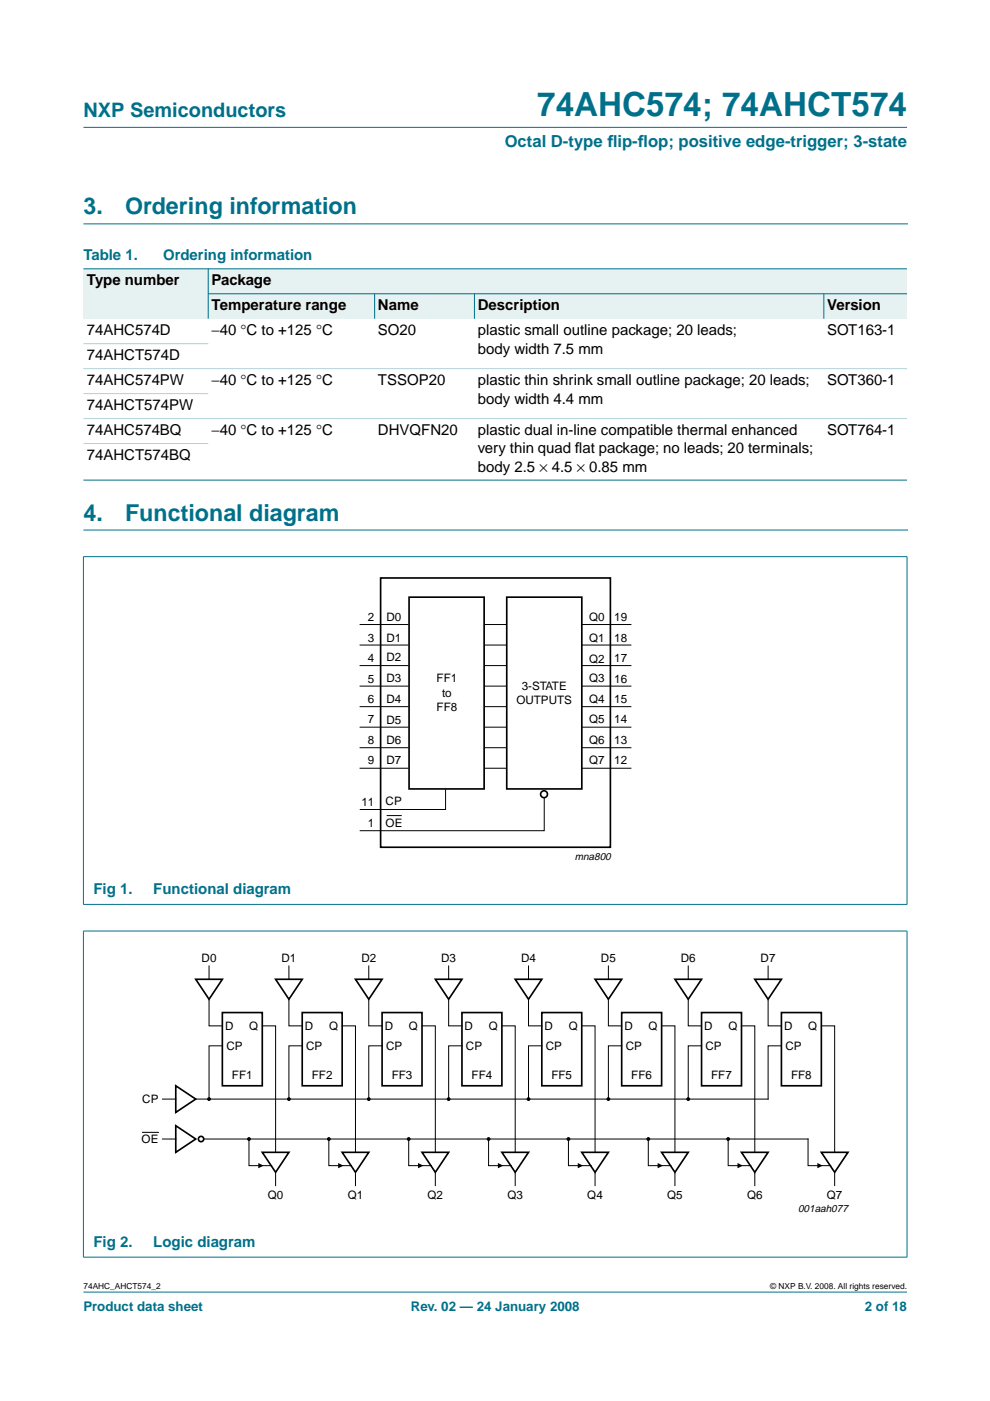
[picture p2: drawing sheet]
<svg xmlns="http://www.w3.org/2000/svg" width="210mm" height="297mm" viewBox="0 0 210 297" stroke-linecap="round" stroke-linejoin="round" font-family="sans-serif">
<g fill="#00708a" stroke="#00708a" stroke-width=".21">
<path d="M17.7 273.9h174.6z"/>
<path d="M17.7 27h174.6z"/>
</g>
<path d="M17.7 47.5h174.7M17.7 112.4h174.7" fill="none" stroke="#00708a" stroke-width=".21"/>
<g fill="#e6f2f2">
<path d="M17.7 57h26.4v10.6h-26.4z" fill-rule="evenodd"/>
<path d="M44.1 57h148.2v5.3h-148.2z" fill-rule="evenodd"/>
<path d="M44.1 62.3h35.3v5.3h-35.3z" fill-rule="evenodd"/>
<path d="M79.4 62.3h21.2v5.3h-21.2z" fill-rule="evenodd"/>
<path d="M100.6 62.3h74.1v5.3h-74.1z" fill-rule="evenodd"/>
<path d="M174.7 62.3h17.6v5.3h-17.6z" fill-rule="evenodd"/>
</g>
<g fill="#00708a" stroke="#00708a" stroke-width=".21">
<path d="M44.1 56.9v10.7z"/>
<path d="M79.4 62.2v5.4z"/>
<path d="M100.6 62.2v5.4z"/>
<path d="M174.7 62.2v5.4z"/>
<path d="M17.7 57h174.6z"/>
<path d="M44.1 62.3h148.2z"/>
<path d="M17.7 101.8h174.6z"/>
<path d="M17.7 118.1v73.6z"/>
<path d="M192.3 118.1v73.6z"/>
<path d="M17.6 118h174.8z"/>
<path d="M17.6 191.8h174.8z"/>
<path d="M17.7 197.4v69.1z"/>
<path d="M192.3 197.4v69.1z"/>
<path d="M17.6 197.4h174.8z"/>
<path d="M17.6 266.5h174.8z"/>
</g>
<g fill="#b3d4db" stroke="#b3d4db" stroke-width=".21">
<path d="M17.7 72.9h26.4z"/>
<path d="M17.7 78.2h174.6z"/>
<path d="M17.7 83.4h26.4z"/>
<path d="M17.7 88.7h174.6z"/>
<path d="M17.7 94h26.4z"/>
</g>
<g fill="none" stroke="#000" stroke-width=".35">
<path d="M80.7 122.5h48.7v57.1h-48.7zM86.7 126.6h15.9v40.7h-15.9zM107.4 126.6h16v40.7h-16zM41.5 207.6h5.6l-2.8 4.3zM47.1 214.7h8.5v15.5h-8.5zM58.4 207.6h5.7l-2.8 4.3zM64.1 214.7h8.4v15.5h-8.4zM75.4 207.6h5.6l-2.8 4.3zM81 214.7h8.5v15.5h-8.5zM92.3 207.6h5.6l-2.8 4.3zM97.9 214.7h8.5v15.5h-8.5zM109.2 207.6h5.7l-2.8 4.3z"/>
<path d="M114.9 214.7h8.4v15.5h-8.4zM126.2 207.6h5.6l-2.8 4.3zM131.8 214.7h8.5v15.5h-8.5zM143.1 207.6h5.6l-2.8 4.3zM148.7 214.7h8.5v15.5h-8.5zM160 207.6h5.7l-2.8 4.3zM165.7 214.7h8.4v15.5h-8.4zM37.3 238.7l4.2 2.8-4.2 2.8zM37.3 230.2l4.2 2.8-4.2 2.8zM55.6 244.3h5.7l-2.9 4.2zM72.5 244.3h5.7l-2.8 4.2zM89.5 244.3h5.6l-2.8 4.2z"/>
<path d="M106.4 244.3h5.7l-2.9 4.2zM123.3 244.3h5.7l-2.8 4.2zM140.3 244.3h5.6l-2.8 4.2zM157.2 244.3h5.7l-2.9 4.2zM174.1 244.3h5.7l-2.8 4.2z"/>
<circle cx="115.3" cy="168.4" r=".73"/>
<circle cx="42.6" cy="241.5" r=".56"/>
</g>
<g fill="none" stroke="#000" stroke-width=".21">
<path d="M76.2 132.4h10.4M76.2 136.8h10.4M102.7 132.4h4.7M102.7 136.8h4.7M123.3 132.4h10.6M123.3 136.8h10.6M76.2 141.1h10.4M76.2 145.5h10.4M76.2 149.8h10.4M76.2 154.2h10.4M76.2 158.5h10.4M102.7 141.1h4.7"/>
<path d="M102.7 145.5h4.7M102.7 149.8h4.7M102.7 154.2h4.7M102.7 158.5h4.7M123.3 141.1h10.6M123.3 145.5h10.6M123.3 149.8h10.6M123.3 154.2h10.6M123.3 158.5h10.6M76.2 162.9h10.4M82 172.9h3.2M94.5 167.4v4.2h-18.2"/>
<path d="M102.7 162.9h4.7M115.4 169.1v7h-39.1M123.3 162.9h10.6M44.3 211.9v5.6h2.8M44.3 204.8v2.8M55.6 217.5h2.8v26.8M61.3 211.9v5.6h2.8M61.3 204.8v2.8M72.5 217.5h2.9v26.8M78.2 211.9v5.6h2.8M78.2 204.8v2.8M89.5 217.5h2.8v26.8"/>
<path d="M95.1 211.9v5.6h2.8M95.1 204.8v2.8M106.4 217.5h2.8v26.8M112.1 211.9v5.6h2.8M112.1 204.8v2.8M123.3 217.5h2.9v26.8M129 211.9v5.6h2.8M129 204.8v2.8M140.3 217.5h2.8v26.8M145.9 211.9v5.6h2.8M145.9 204.8v2.8M157.2 217.5h2.8v26.8"/>
<path d="M162.9 211.9v5.6h2.8M162.9 204.8v2.8M174.1 217.5h2.9v26.8M34.4 233h2.9M47.1 221.7h-2.8v11.3M64.1 221.7h-2.8v11.3M81 221.7h-2.8v11.3M97.9 221.7h-2.8v11.3M114.9 221.7h-2.8v11.3M131.8 221.7h-2.8v11.3M148.7 221.7h-2.8v11.3M165.7 221.7h-2.8v11.3h-121.4"/>
<path d="M30.2 240.1h3.4M34.4 241.5h2.9M43.2 241.5h128.1v5.6h4.8M52.8 241.5v5.6h4.8M58.4 248.5v2.9M69.7 241.5v5.6h4.8M75.4 248.5v2.9M86.7 241.5v5.6h4.8M92.3 248.5v2.9M103.6 241.5v5.6h4.8M109.2 248.5v2.9M120.5 241.5v5.6h4.8"/>
<path d="M126.2 248.5v2.9M137.5 241.5v5.6h4.8M143.1 248.5v2.9M154.4 241.5v5.6h4.8M160 248.5v2.9M177 248.5v2.9"/>
</g>
<path d="M54.8 246.6l1.1 .5-1.1 .6zM71.7 246.6l1.1 .5-1.1 .6zM88.6 246.6l1.2 .5-1.2 .6zM105.6 246.6l1.1 .5-1.1 .6zM122.5 246.6l1.1 .5-1.1 .6zM139.4 246.6l1.2 .5-1.2 .6zM156.4 246.6l1.1 .5-1.1 .6zM173.3 246.6l1.1 .5-1.1 .6z" fill="#000"/>
<g fill="#000" stroke="#000" stroke-width=".25">
<circle cx="44.3" cy="233" r=".28"/>
<circle cx="61.3" cy="233" r=".28"/>
<circle cx="78.2" cy="233" r=".28"/>
<circle cx="95.1" cy="233" r=".28"/>
<circle cx="112.1" cy="233" r=".28"/>
<circle cx="129" cy="233" r=".28"/>
<circle cx="145.9" cy="233" r=".28"/>
<circle cx="52.8" cy="241.5" r=".28"/>
<circle cx="69.7" cy="241.5" r=".28"/>
<circle cx="86.7" cy="241.5" r=".28"/>
<circle cx="103.6" cy="241.5" r=".28"/>
<circle cx="120.5" cy="241.5" r=".28"/>
<circle cx="137.5" cy="241.5" r=".28"/>
<circle cx="154.4" cy="241.5" r=".28"/>
</g>
<text font-size="7.1" fill="#00708a" x="113.9" y="24.7">74AHC574; 74AHCT574</text>
<g font-size="4.9" fill="#00708a">
<text x="17.7" y="45.5">3.</text>
<text x="26.5" y="45.5">Ordering information</text>
<text x="17.7" y="110.4">4.</text>
<text x="26.5" y="110.4">Functional diagram</text>
</g>
<text font-size="4.2" fill="#00708a" x="17.7" y="24.9">NXP Semiconductors</text>
<g font-size="3.5" fill="#00708a">
<text x="107" y="31.1">Octal D-type f</text>
<text x="128.8" y="31.1">lip-f</text>
<text x="135.2" y="31.1">lop; positive edge-trigger; 3-state</text>
</g>
<g font-size="3.2" fill="#00708a">
<text x="17.7" y="55.2">Table 1.</text>
<text x="34.6" y="55.2">Ordering information</text>
<text x="19.8" y="189.6">Fig 1.</text>
<text x="32.5" y="189.6">Functional diagram</text>
<text x="19.8" y="264.4">Fig 2.</text>
<text x="32.5" y="264.4">Logic diagram</text>
</g>
<g font-size="3.2">
<text x="18.4" y="60.5">Type number</text>
<text x="44.9" y="60.5">Package</text>
<text x="44.9" y="65.8">Temperature range</text>
<text x="80.1" y="65.8">Name</text>
<text x="101.3" y="65.8">Description</text>
<text x="175.4" y="65.8">Version</text>
<text x="18.4" y="71.1">74AHC574D</text>
<text x="44.9" y="71.1">−40 °C to +125 °C</text>
<text x="80.1" y="71.1">SO20</text>
<text x="101.3" y="71.1">plastic small outline package; 20 leads;</text>
<text x="175.4" y="71.1">SOT163-1</text>
<text x="18.4" y="76.4">74AHCT574D</text>
<text x="101.3" y="75">body width 7.5 mm</text>
<text x="18.4" y="81.7">74AHC574PW</text>
<text x="44.9" y="81.7">−40 °C to +125 °C</text>
<text x="80.1" y="81.7">TSSOP20</text>
<text x="101.3" y="81.7">plastic thin shrink small outline package; 20 leads;</text>
<text x="175.4" y="81.7">SOT360-1</text>
<text x="18.4" y="87">74AHCT574PW</text>
<text x="101.3" y="85.6">body width 4.4 mm</text>
<text x="18.4" y="92.3">74AHC574BQ</text>
<text x="44.9" y="92.3">−40 °C to +125 °C</text>
<text x="80.1" y="92.3">DHVQFN20</text>
<text x="101.3" y="92.3">plastic dual in-line compatible thermal enhanced</text>
<text x="175.4" y="92.3">SOT764-1</text>
<text x="18.4" y="97.6">74AHCT574BQ</text>
<text x="101.3" y="96.2">very thin quad f</text>
<text x="101.3" y="100">body 2.5 × 4.5 × 0.85 mm</text>
<text x="121.9" y="96.2">lat package; no leads; 20 terminals;</text>
</g>
<g font-size="2.8" fill="#00708a">
<text x="17.7" y="278">Product data sheet</text>
<text x="87.1" y="278">Rev. 02 — 24 January 2008</text>
<text x="183.4" y="278">2 of 18</text>
</g>
<g font-size="2.5">
<text x="78" y="131.8">2</text>
<text x="81.9" y="131.6">D0</text>
<text x="124.9" y="131.7">Q0</text>
<text x="130.2" y="131.8">19</text>
<text x="78" y="136.1">3</text>
<text x="81.9" y="136.1">D1</text>
<text x="124.9" y="136.1">Q1</text>
<text x="130.2" y="136.1">18</text>
<text x="78" y="140.4">4</text>
<text x="81.9" y="140.2">D2</text>
<text x="124.9" y="140.5">Q2</text>
<text x="130.2" y="140.4">17</text>
<text x="78" y="149.1">6</text>
<text x="78" y="144.7">5</text>
<text x="81.9" y="144.6">D3</text>
<text x="81.9" y="149">D4</text>
<text x="92.6" y="144.7">FF1</text>
<text x="93.7" y="147.7">to</text>
<text x="109.5" y="149.3">OUTPUTS</text>
<text x="110.6" y="146.3">3-STATE</text>
<text x="124.9" y="144.6">Q3</text>
<text x="124.9" y="149">Q4</text>
<text x="130.2" y="149.1">15</text>
<text x="130.2" y="144.7">16</text>
<text x="78" y="153.4">7</text>
<text x="81.9" y="153.4">D5</text>
<text x="92.6" y="150.7">FF8</text>
<text x="124.9" y="153.3">Q5</text>
<text x="130.2" y="153.4">14</text>
<text x="78" y="157.7">8</text>
<text x="81.9" y="157.8">D6</text>
<text x="81.9" y="162">D7</text>
<text x="124.9" y="157.7">Q6</text>
<text x="130.2" y="157.7">13</text>
<text x="78" y="162">9</text>
<text x="124.9" y="162.1">Q7</text>
<text x="130.2" y="162">12</text>
<text x="76.6" y="170.8">11</text>
<text x="81.8" y="170.6">CP</text>
<text x="78" y="175.3">1</text>
<text x="81.8" y="175.3">OE</text>
<text x="42.7" y="204">D0</text>
<text x="59.7" y="204">D1</text>
<text x="76.6" y="204">D2</text>
<text x="93.5" y="204">D3</text>
<text x="110.5" y="204">D4</text>
<text x="127.4" y="204">D5</text>
<text x="144.3" y="204">D6</text>
<text x="161.3" y="204">D7</text>
<text x="47.7" y="218.4">D</text>
<text x="52.8" y="218.4">Q</text>
<text x="64.6" y="218.4">D</text>
<text x="69.8" y="218.4">Q</text>
<text x="81.6" y="218.4">D</text>
<text x="86.7" y="218.4">Q</text>
<text x="98.5" y="218.4">D</text>
<text x="103.6" y="218.4">Q</text>
<text x="115.4" y="218.4">D</text>
<text x="120.6" y="218.4">Q</text>
<text x="132.4" y="218.4">D</text>
<text x="137.5" y="218.4">Q</text>
<text x="149.3" y="218.4">D</text>
<text x="154.4" y="218.4">Q</text>
<text x="166.2" y="218.4">D</text>
<text x="171.4" y="218.4">Q</text>
<text x="48" y="222.6">CP</text>
<text x="64.9" y="222.6">CP</text>
<text x="81.9" y="222.6">CP</text>
<text x="98.8" y="222.6">CP</text>
<text x="115.7" y="222.6">CP</text>
<text x="132.7" y="222.6">CP</text>
<text x="149.6" y="222.6">CP</text>
<text x="166.5" y="222.6">CP</text>
<text x="30.2" y="233.9">CP</text>
<text x="49.2" y="228.8">FF1</text>
<text x="66.1" y="228.8">FF2</text>
<text x="83.1" y="228.8">FF3</text>
<text x="100" y="228.8">FF4</text>
<text x="116.9" y="228.8">FF5</text>
<text x="133.8" y="228.8">FF6</text>
<text x="150.8" y="228.8">FF7</text>
<text x="167.7" y="228.8">FF8</text>
<text x="30" y="242.3">OE</text>
<text x="56.8" y="254.2">Q0</text>
<text x="73.7" y="254.2">Q1</text>
<text x="90.7" y="254.2">Q2</text>
<text x="107.6" y="254.2">Q3</text>
<text x="124.5" y="254.2">Q4</text>
<text x="141.5" y="254.2">Q5</text>
<text x="158.4" y="254.2">Q6</text>
<text x="175.3" y="254.2">Q7</text>
</g>
<g font-size="2.2">
<text x="121.9" y="182.4">mna800</text>
<text x="169.2" y="257">001aah077</text>
</g>
<g font-size="1.8">
<text x="17.7" y="273.4">74AHC_AHCT574_2</text>
<text x="163.3" y="273.4">© NXP B.V. 2008. All rights reserved.</text>
</g>
</svg>
